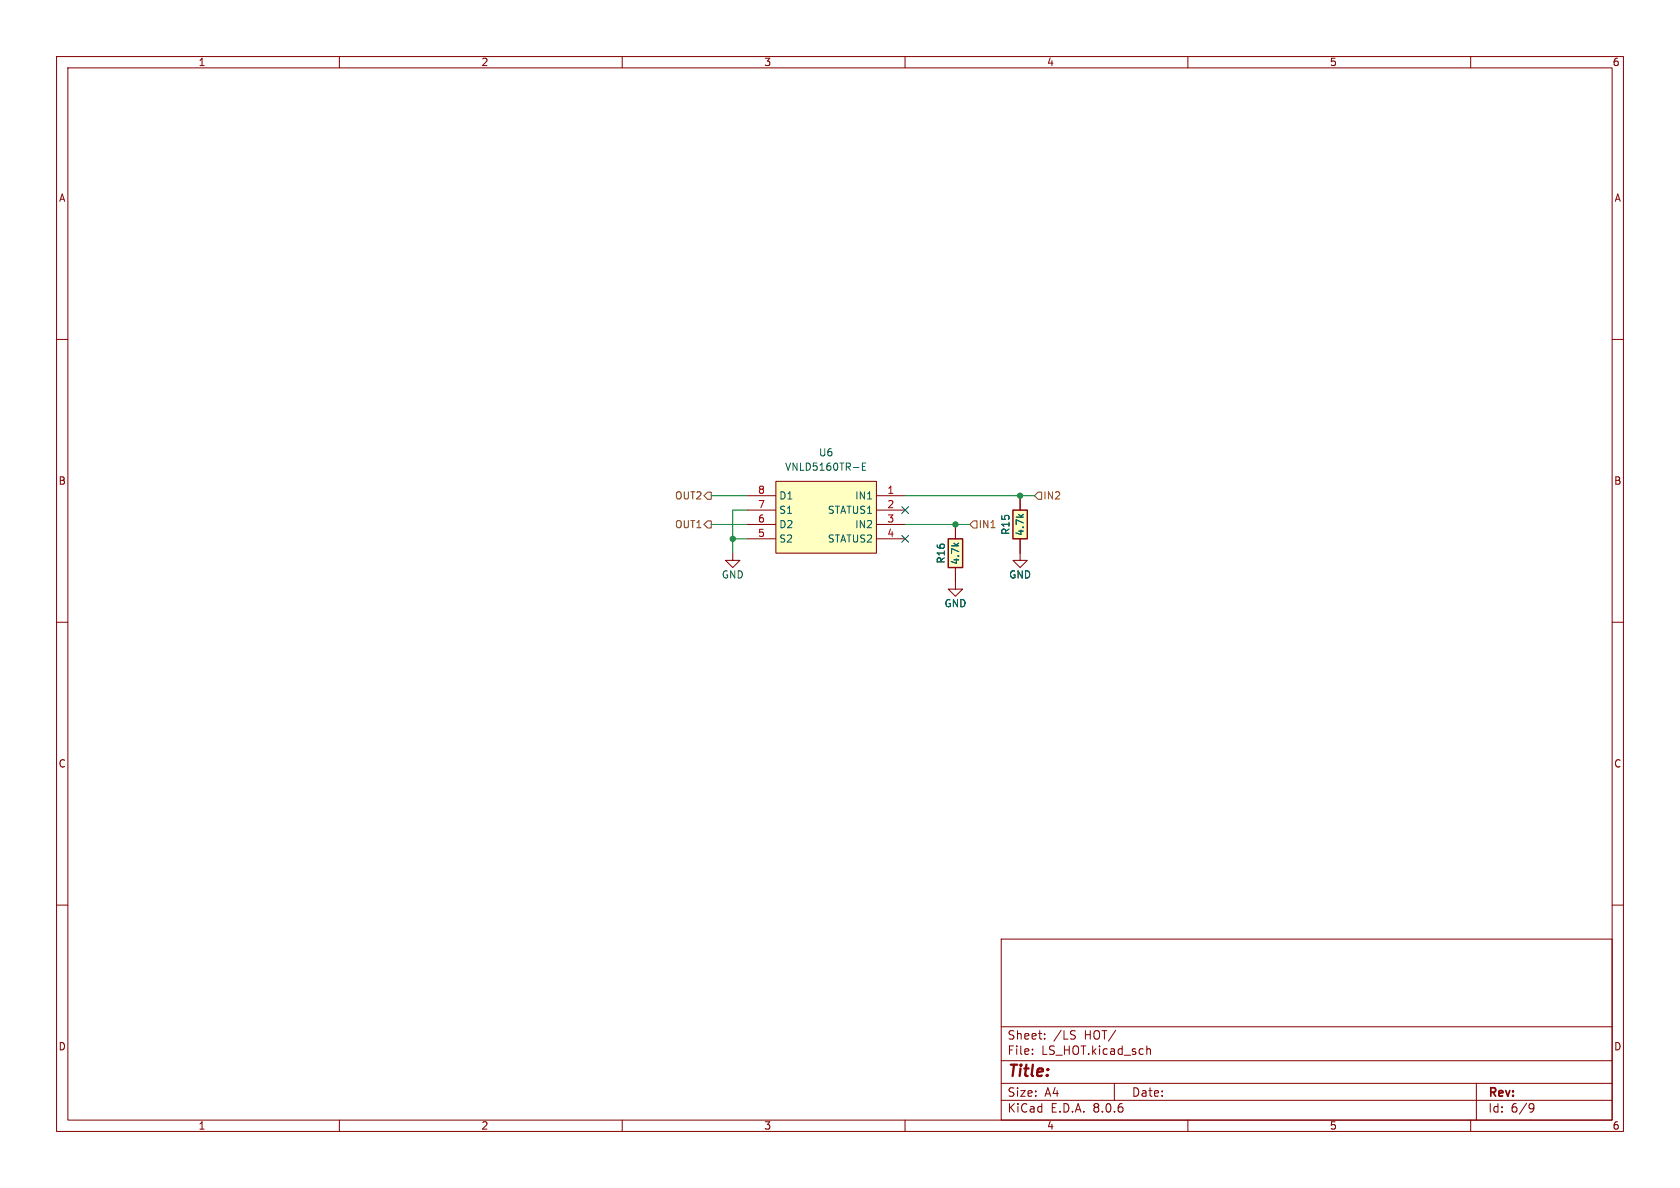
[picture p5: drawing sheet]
<svg xmlns="http://www.w3.org/2000/svg" width="297mm" height="210mm" viewBox="0 0 297 210" stroke-linecap="round" stroke-linejoin="round" font-family="sans-serif">
<g fill="none" stroke="#840000" stroke-width=".18">
<path d="M10 10h277v190h-277zM12 12h273v186h-273zM60 10v2M110 10v2M160 10v2M210 10v2M260 10v2M10 60h2M285 60h2M180.3 97.8v1.3h1.3l-1.3 1.2-1.2-1.2h1.2M10 110h2M285 110h2"/>
<path d="M10 160h2M285 160h2M177 166h108v32h-108zM60 198v2M110 198v2M160 198v2M177 194.5h108M177 191.5h108M177 187.5h108M177 181.5h108M182.5 186.3v.1M182.5 185.5v.1"/>
<path d="M184.7 183.6v.1M184.7 182.8v.1M189.9 182.2l.2 .1M190 183.1l.1 .2-.1 .3M197 191.5v3M202.7 184.9v1.5M202.7 185.5l.3-.1 .3 .1 .1 .9M210 198v2M260 198v2M261 191.5v6.5M270.6 195.1l.5 .1a.99 .99 0 0 1-.4 1.4h-.2M271.2 195.7l-.3 .3h-.3"/>
</g>
<path d="M167.6 95.3h2.6v5h-2.6z" fill="#ffffc2"/>
<path d="M167.6 95.3h2.6v5h-2.6z" fill="none" stroke="#840000" stroke-width=".25"/>
<path d="M168.9 92.7v2.6M168.9 100.3v3.8h1.3l-1.3 1.3-1.3-1.3h1.3" fill="none" stroke="#840000" stroke-width=".18"/>
<path d="M179.1 90.2h2.5v5.1h-2.5z" fill="#ffffc2"/>
<path d="M179.1 90.2h2.5v5.1h-2.5z" fill="none" stroke="#840000" stroke-width=".25"/>
<path d="M180.3 87.6v2.6M180.3 95.3v2.5" fill="none" stroke="#840000" stroke-width=".18"/>
<path d="M137.2 85.1h17.7v12.7h-17.7z" fill="#ffffc2"/>
<g fill="none" stroke="#840000" stroke-width=".18">
<path d="M129.5 97.8v1.3h-1.2l1.2 1.2 1.3-1.2h-1.3M132.1 87.6h5.1M132.1 90.2h5.1M132.1 92.7h5.1M132.1 95.3h5.1M137.2 85.1h17.7v12.7h-17.7zM154.9 87.6h5.1M154.9 90.2h5.1M154.9 92.7h5.1M154.9 95.3h5.1M168.9 92.7v2.6M180.3 87.6v2.6"/>
<path d="M180.3 95.3v2.5M168.9 100.3v2.6"/>
</g>
<path d="M152.5 82.5h.4M153.1 81.9h-.6v1.2h.6" fill="none" stroke="#006464" stroke-width=".18"/>
<path d="M125.1 92.1h.6v1.2h-.6l-.6-.6zM125.1 87h.6v1.3h-.6l-.6-.7zM172.1 92.1h.6v1.2h-.6l-.7-.6zM183.5 87h.6v1.3h-.6l-.6-.7z" fill="none" stroke="#725600" stroke-width=".18"/>
<path d="M125.7 87.6h6.4M125.7 92.7h6.4M129.5 95.3h2.6M132.1 90.2h-2.6v7.6M160 87.6h22.9M160 92.7h11.4" fill="none" stroke="#009600" stroke-width=".18"/>
<path d="M159.4 89.6l1.2 1.2M159.4 94.6l1.2 1.3M160.6 89.6l-1.2 1.2M160.6 94.6l-1.2 1.3" fill="none" stroke="#000084" stroke-width=".18"/>
<g fill="#009600" stroke="#009600" stroke-width=".18">
<circle cx="168.9" cy="92.7" r=".46"/>
<circle cx="129.5" cy="95.3" r=".46"/>
<circle cx="180.3" cy="87.6" r=".46"/>
</g>
<text font-size="2.8" fill="#840000" x="178" y="190.9">Title:</text>
<g font-size="2.1" fill="#840000">
<text x="178" y="184">Sheet:</text>
<text x="186.2" y="184">/LS</text>
<text x="191.7" y="184">HOT/</text>
<text x="178" y="186.7">File:</text>
<text x="184.1" y="186.7">LS_HOT.kicad_sch</text>
<text x="178" y="196.9">KiCad</text>
<text x="178" y="194.1">Size:</text>
<text x="184.7" y="194.1">A4</text>
<text x="185.7" y="196.9">E.D.A.</text>
<text x="193.3" y="196.9">8.0.6</text>
<text x="200" y="194.1">Date:</text>
<text x="263" y="194.3">Rev:</text>
<text x="263" y="196.9">Id:</text>
<text x="267.1" y="196.9">6/9</text>
</g>
<g font-size="1.8" fill="#840000">
<text x="35" y="11.9">1</text>
<text x="85" y="11.9">2</text>
<text x="135" y="11.9">3</text>
<text x="185" y="11.9">4</text>
<text x="235" y="11.9">5</text>
<text x="285" y="11.9">6</text>
<text x="10.3" y="35.9">A</text>
<text x="285.3" y="35.9">A</text>
<text x="10.3" y="85.9">B</text>
<text x="285.3" y="85.9">B</text>
<text x="10.3" y="135.9">C</text>
<text x="285.3" y="135.9">C</text>
<text x="10.3" y="185.9">D</text>
<text x="285.3" y="185.9">D</text>
<text x="35" y="199.9">1</text>
<text x="85" y="199.9">2</text>
<text x="135" y="199.9">3</text>
<text x="185" y="199.9">4</text>
<text x="235" y="199.9">5</text>
<text x="285" y="199.9">6</text>
</g>
<g font-size="1.8" fill="#006464">
<text x="138.7" y="83.4">VNLD5160TR-E</text>
<text x="144.7" y="80.9">U6</text>
<text x="137.7" y="88.5">D1</text>
<text x="151.1" y="88.5">IN1</text>
<text x="137.7" y="93.6">D2</text>
<text x="137.7" y="91">S1</text>
<text x="146.2" y="91">STATUS1</text>
<text x="151.1" y="93.6">IN2</text>
<text x="178.7" y="94.7" transform="rotate(-90 178.7 94.7)">R15</text>
<text x="181.2" y="94.8" transform="rotate(-90 181.2 94.8)">4.7k</text>
<text x="137.7" y="96.1">S2</text>
<text x="146.2" y="96.1">STATUS2</text>
<text x="167.2" y="99.7" transform="rotate(-90 167.2 99.7)">R16</text>
<text x="169.8" y="99.9" transform="rotate(-90 169.8 99.9)">4.7k</text>
<text x="127.5" y="102.5">GND</text>
<text x="166.9" y="107.5">GND</text>
<text x="178.3" y="102.5">GND</text>
</g>
<g font-size="1.8" fill="#725600">
<text x="119.2" y="88.5">OUT2</text>
<text x="184.3" y="88.5">IN2</text>
<text x="119.2" y="93.6">OUT1</text>
<text x="172.9" y="93.6">IN1</text>
</g>
<g font-size="1.8" fill="#a90000">
<text x="133.9" y="89.9">7</text>
<text x="133.9" y="87.4">8</text>
<text x="156.8" y="87.4">1</text>
<text x="156.8" y="89.9">2</text>
<text x="133.9" y="95">5</text>
<text x="133.9" y="92.5">6</text>
<text x="156.8" y="92.5">3</text>
<text x="156.8" y="95">4</text>
</g>
</svg>
